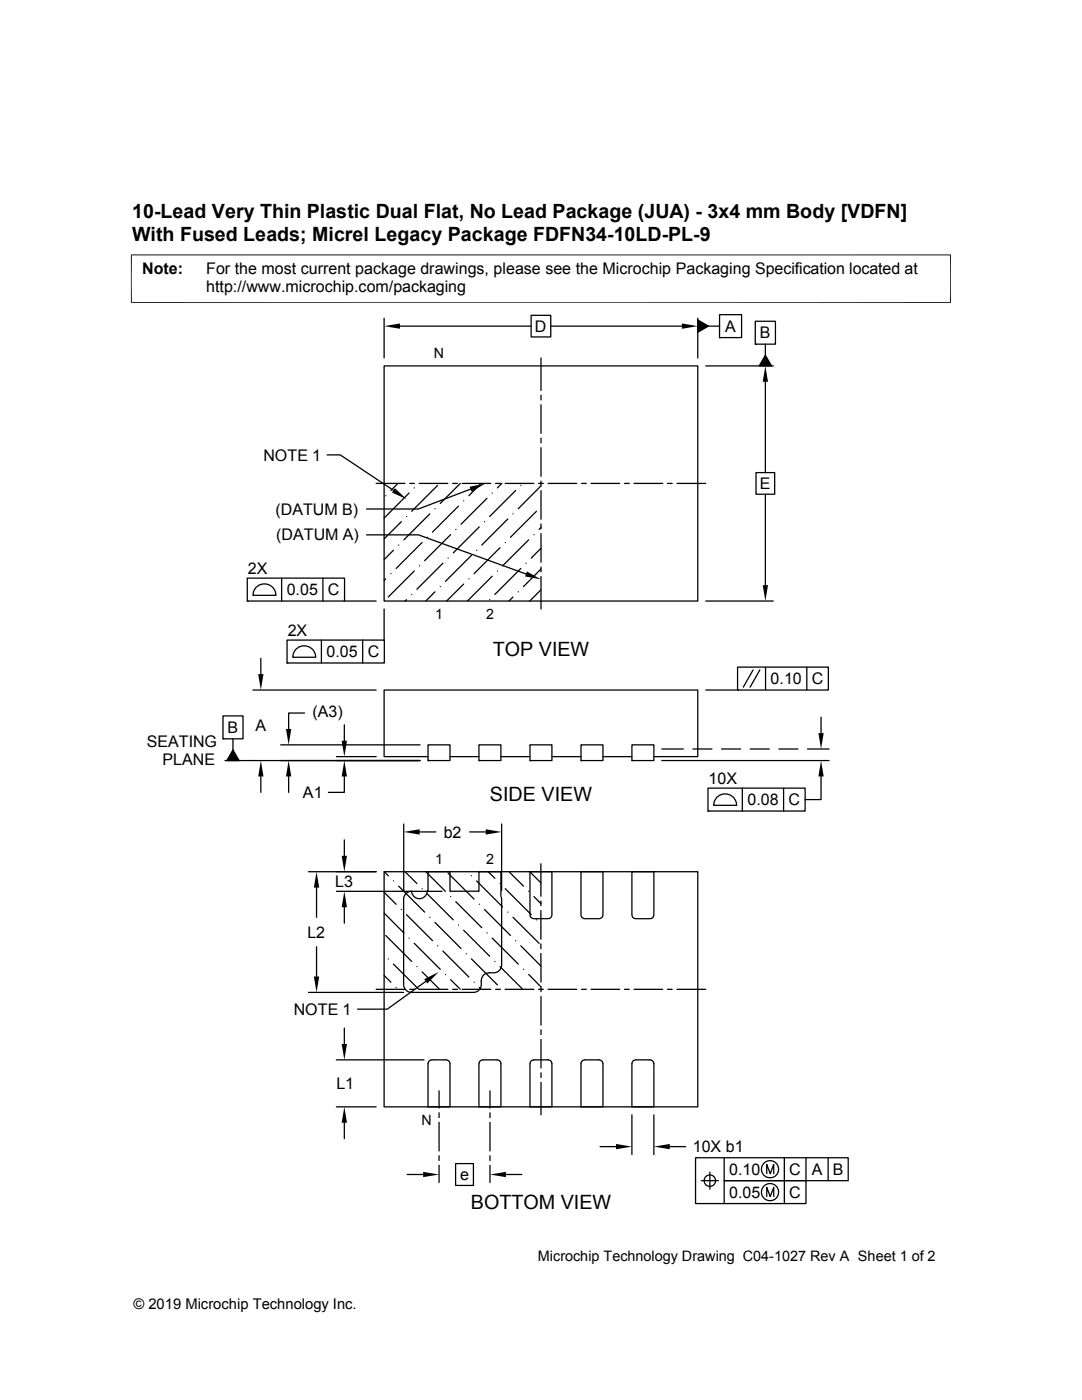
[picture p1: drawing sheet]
<svg xmlns="http://www.w3.org/2000/svg" width="216mm" height="279mm" viewBox="0 0 216 279" stroke-linecap="round" stroke-linejoin="round" font-family="sans-serif">
<g fill="none" stroke="#000" stroke-width=".25">
<path d="M76.6 63.5v7.9M76.6 73h62.6v47h-62.6zM79.8 65.1h26.2M106 62.9h3.9v4.3h-3.9zM107.9 71.4v6.5M107.9 78.9v.9M109.9 65.1h26.2M139.2 63.5v7.9M139.2 63.9l2.2 1.2-2.2 1.2zM140.8 73h13.5M141.4 65.1h2.2M143.6 62.8h4.4v4.6h-4.4z"/>
<path d="M143.6 67.4h.1M150.7 64.1h4v4.6h-4zM150.7 68.7h.1M152.7 76.2v18.1M152.7 70.9l1.2 2.1h-2.4zM152.7 68.7v2.2M65.3 90.8h2.6l10.6 7.1M75.1 96.5h5.7M77 98.9h.1M79.4 96.5l-1.4 1.4M81.6 98.4l-5 5M81.7 96.5h1"/>
<path d="M82.7 97.4h.1M83.7 96.5h5.7M87.3 96.9l-5.2 5.1M90.3 96.5h1M91.8 96.5l-4 4M92.2 96.5h5.7M92.5 100h.1M93.9 97.6l-10.4 4h-10.4M96 96.5l-2.4 2.4M97.2 99.4l-5.2 5.2M98.2 98.4h.1M98.9 96.5h.9"/>
<path d="M100.1 96.5l-.8 .9M100.8 96.5h5.7M102.9 97.9l-5.2 5.2M103.9 96.9h.1M107.5 96.5h.9M107.9 96v1l-4.5 4.5M107.9 80.8v5.7M107.9 87.4v1M107.9 89.3v5.8M107.9 97.9v5.7M109.4 96.5h5.7M116 96.5h1"/>
<path d="M117.9 96.5h5.8M124.6 96.5h1M126.5 96.5h5.7M133.2 96.5h.9M135.1 96.5h5.7M150.9 94.3h3.7v4.3h-3.7zM152.7 98.6v18.2M49.3 115.4h19.4v4.6h-19.4zM49.3 120h.1M51.2 117.1a2.3 2.3 0 0 1 2.5-.4 2.3 2.3 0 0 1 1.4 2.1h-4.6l.3-1.2zM56.2 115.4v4.6M64.4 115.4v4.6"/>
<path d="M68.7 120h6.4M73.1 106.7h10.4l21.5 7.9M77 115.5l-.4 .3M78 114.5h.1M78.5 109.8l-1.9 1.9M79.5 108.8h.1M80.1 104.1l-3.5 3.4M81.1 103.1h.1M81.1 119.7l-.3 .3M82.1 118.6h.1M82.7 114l-5.2 5.1M83.7 112.9h.1"/>
<path d="M84.2 108.3l-5.2 5.2M85.3 107.2h.1M85.8 102.6l-5.2 5.1M86.8 101.5h.1M86.8 118.1l-1.8 1.9M87.8 117.1h.1M88.4 112.4l-5.2 5.2M89.4 111.4h.1M89.9 106.7l-5.2 5.2M91 105.7h.1M91.5 101l-5.2 5.2M92.5 116.6l-3.4 3.4"/>
<path d="M93.6 115.5h.1M94.1 110.8l-5.2 5.2M95.1 109.8h.1M95.6 105.2l-5.2 5.1M96.7 104.1h.1M97.7 119.7h.1M98.2 115l-4.9 5M99.3 114h.1M99.8 109.3l-5.2 5.2M100.8 108.3h.1M101.3 103.6l-5.2 5.2M102.4 102.6h.1"/>
<path d="M102.4 119.1l-.8 .9M103.4 118.1h.1M103.9 113.5l-5.2 5.1M105 112.4h.1M105.5 107.7l-5.2 5.2M106.5 106.7h.1M107 102l-5.1 5.2M107.9 105.3l-.3 .4M107.9 113.6l-3.4 3.5M107.9 109.4l-1.9 2M107.9 117.7l-2.2 2.3M107.9 104.6v.9"/>
<path d="M107.9 106.5v5.7M107.9 113.2v.9M107.9 115.1v6.4M140.8 120h13.5M50.5 137.7h24.6M52 131.4v3.1M57.3 127.7h19.4v4.6h-19.4zM57.3 132.3h.1M59.2 129.5a2.29 2.29 0 0 1 2.4-.4 2.29 2.29 0 0 1 1.4 2.1h-4.6l.3-1.2zM64.1 127.7v4.6M72.4 127.7v4.6M76.6 121.5v6.2"/>
<path d="M140.8 137.7h6.4M147.2 133.1h18.1v4.6h-18.1zM147.2 137.7h.1M150.3 133.7l-2 3.4M151.6 133.7l-1.9 3.4M152.8 133.1v4.6M161 133.1v4.6M44.5 142.9h4v4.5h-4zM44.5 147.4h.1M44.9 151.8h38.9M46.5 147.4v2.3M46.5 149.7l1.2 2.1h-2.4z"/>
<path d="M52 155v3.1M56 148.7h27.8M57.6 155v3.1M60.8 142.3h-3.2v3.2M67.1 151h8M68.7 155v3.1h-3.2M68.7 144.7v3.1M85.4 151h-8.8v-13.3h62.6v13.3h-8.7M85.4 148.7h4.4v3.1h-4.4zM85.4 151.8h.1M89.8 151h5.8M95.6 148.7h4.3v3.1h-4.3z"/>
<path d="M95.6 151.8h.1M99.9 151h5.8M105.7 148.7h4.4v3.1h-4.4zM105.7 151.8h.1M110.1 151h5.8M115.9 148.7h4.4v3.1h-4.4zM115.9 151.8h.1M120.3 151h5.8M126.1 148.7h4.4v3.1h-4.4zM126.1 151.8h.1M132.1 149.5h4.3M132.1 151.8h33.3"/>
<path d="M138.3 149.5h3.8M141.3 157.3h19.4v4.6h-19.4zM143.2 159a2.29 2.29 0 0 1 2.4-.4 2.29 2.29 0 0 1 1.4 2.1h-4.6l.3-1.2zM144 149.5h3.8M148.1 157.3v4.6M149.7 149.5h3.8M155.4 149.5h3.8M156.4 157.3v4.6M161.1 149.5h4.3M163.8 155v4.6h-3.1M163.8 143.1v3.2M61.6 174h13.5"/>
<path d="M63.2 177.1v6M67.1 177.9h21.1M68.7 167.6v3.2M76.6 174h62.6v46.9h-62.6zM76.6 178.1l2.4 2.4M76.7 174l.8 .8M78.5 175.8h.1M79.5 176.8l5.2 5.2M80.6 164.4v13.5M80.8 174l2.4 2.3M80.9 178.5l.5-.5 .7-.1a1.57 1.57 0 0 0 1.6 1.5 1.57 1.57 0 0 0 1.5-1.5h.2v-3.9h4.4v3.9h5.8v-3.9h4.3v4.8l.2 .5v13.3a1.56 1.56 0 0 1-1.6 1.5 1.92 1.92 0 0 0-2.4 1.3l-.1 .3a1.76 1.76 0 0 1-1.5 2.4h-12.4a1.56 1.56 0 0 1-1.6-1.6v-17.1zM83.7 166h3.3"/>
<path d="M84.2 177.4h.1M85 174l3.9 3.9M85.3 178.4l5.1 5.2M89.4 174.2l5.2 5.2M89.9 178.9h.1M91 180l5.1 5.1M93.7 166h3.2M94.1 174.8h.1M95.1 175.8l5.2 5.2M97.4 174l1.3 1.3M99.8 176.3h.1M100.1 164.4v13.3"/>
<path d="M100.8 177.4l5.2 5.1M101.6 174l2.9 2.8M105.5 177.9h.1M105.7 174l2.2 2.2M105.7 174h4.4v8.6a.77 .77 0 0 1-.8 .7h-2.8a.77 .77 0 0 1-.8-.7zM106.5 178.9l1.4 1.4M107.9 172.4v6.5M107.9 179.8v1M115.9 174h4.4v8.6a.77 .77 0 0 1-.8 .7h-3a.77 .77 0 0 1-.6-.7zM126.1 174h4.4v8.6a.77 .77 0 0 1-.8 .7h-2.8a.77 .77 0 0 1-.8-.7zM141.3 161.9h.1M61.6 198.1h18.9"/>
<path d="M63.2 188.9v6M68.7 181.1v3.1M75.1 197.4h5.7M76.6 182.2l4 4M76.6 194.7l1.4 1.3M77 186.7l5.1 5.2M77.5 191.4h.1M78.5 192.4l5 5M79 197.1h.1M80.1 181.5h.1M81.1 182.5l5.2 5.2M81.6 187.2h.1"/>
<path d="M81.7 197.4h1M82.7 188.3l5.1 5.1M83.2 192.9h.1M83.7 197.4h5.7M84.2 194l3.5 3.4M85 195.9l-7.7 5.5h-5.9M85.8 183.1h.1M86.8 184.1l5.2 5.2M87.3 188.8h.1M88.4 189.8l5.2 5.2M88.9 194.5h.1M89.9 195.5l1.9 1.9"/>
<path d="M90.3 197.4h1M91.5 184.6h.1M92.2 197.4h5.7M92.5 185.7l5.2 5.1M93 190.3h.1M94.1 191.4l5.2 5.2M94.6 196h.1M95.6 180.5h.1M95.6 197.1l.4 .3M96.7 181.5l5.2 5.2M97.2 186.2h.1M98.2 187.2l5.2 5.2"/>
<path d="M98.7 191.9h.1M98.9 197.4h.9M99.8 192.9l4.5 4.5M100.8 197.4h5.7M101.3 182h.1M102.4 183.1l5.2 5.2M102.9 187.7h.1M103.9 188.8l4 4M104.5 193.4h.1M105.5 194.5l2.4 2.4v1M107 183.6h.1M107.5 197.4h.9"/>
<path d="M107.9 190.3v5.7M107.9 181.7v5.7M107.9 188.4v.9M107.9 198.9v5.7M109.4 197.4h5.7M116 197.4h1M117.9 197.4h5.8M124.6 197.4h1M126.5 197.4h5.7M133.2 197.4h.9M135.1 197.4h5.7M67.1 211.5h17.5"/>
<path d="M68.7 205.2v3.1M85.7 211.7l.5-.2h2.8a.77 .77 0 0 1 .8 .8v8.6h-4.4v-8.6zM87.6 217.7v3.4M95.7 211.8l.7-.3 3 .1a.77 .77 0 0 1 .5 .7v8.6h-4.3v-8.6zM97.8 217.7v3.4M106.1 211.7l.4-.2h2.8a.77 .77 0 0 1 .8 .8v8.6h-4.4v-8.6zM107.9 205.5v1M107.9 207.4v5.7M107.9 214.1v1M107.9 216v6.5M116.2 211.7l.5-.2 3.1 .1a.75 .75 0 0 1 .5 .7v8.6h-4.4v-8.6zM126.4 211.7l.5-.2h2.8a.77 .77 0 0 1 .8 .8v8.6h-4.4v-8.6z"/>
<path d="M67.1 220.9h8M68.7 224.1v3.1M81.3 234.4h3.1M87.6 222.1v.9M87.6 224v5.7M87.6 230.7v.9M87.6 232.6v3.4M90.9 232.2h3.6v4.4h-3.6zM97.8 222.1v.9M97.8 224v5.7M97.8 230.7v.9M97.8 232.6v3.4"/>
<path d="M100.9 234.4h3.2M119.7 228.8h3.2M126.1 222.5v7.9M130.5 222.5v7.9M133.6 228.8h3.2M139.9 235.6h3.5M141.6 233.9v3.4M144.5 231.1v4.5h16.3v4.6h-22v-9.1h30.4v4.5h-24.7v4.6M153 234.2v-1.8l.7 1.8 .7-1.8v1.8M153 238.8v-1.8l.7 1.8 .7-1.8v1.8M156.5 231.1v9.1M160.8 231.1v4.5"/>
<path d="M165.2 231.1v4.5"/>
<circle cx="141.6" cy="235.6" r="1.15"/>
<circle cx="153.7" cy="233.3" r="1.71"/>
<circle cx="153.7" cy="237.9" r="1.71"/>
</g>
<g fill="#000">
<path d="M76.6 65.1l3.2-.5v1zM136.1 64.6l3.1 .5-3.1 .5zM139.2 63.9l2.2 1.2-2.2 1.2zM152.7 73l.5 3.2h-1zM152.7 70.9l1.2 2.1h-2.4zM78.8 97.4l2.4 2.2-3-1.3zM93.7 97.1l3.2-.6-2.8 1.6zM105.1 114l2.8 1.6-3.1-.6zM152.2 116.8h1l-.5 3.2zM51.5 134.5h1.1l-.6 3.2zM46.5 149.7l1.2 2.1h-2.4zM52 151.8l.6 3.2h-1.1z"/>
<path d="M57.6 151.8l.5 3.2h-1zM57.1 145.5h1l-.5 3.2zM68.2 147.8h1l-.5 3.2zM68.7 151.8l.5 3.2h-1zM163.3 146.3h1.1l-.6 3.2zM163.8 151.8l.6 3.2h-1.1zM63.2 174l.5 3.1h-1.1zM68.2 170.8h1l-.5 3.2zM80.6 166l3.1-.5v1.1zM96.9 165.5l3.2 .5-3.2 .6zM62.6 194.9h1.1l-.5 3.2zM68.7 177.9l.5 3.2h-1z"/>
<path d="M84.6 195.4l2.9-1.4-2.2 2.3zM68.2 208.3h1l-.5 3.2zM68.7 220.9l.5 3.2h-1zM84.4 233.9l3.2 .5-3.2 .5zM97.8 234.4l3.1-.5v1zM122.9 228.3l3.2 .5-3.2 .6zM130.5 228.8l3.1-.5v1.1z"/>
</g>
<path d="M26.1 50.9h163.7M26.2 50.8v9.7M189.7 50.8v9.7M26.1 60.4h163.7" fill="none" stroke="#000" stroke-width=".2"/>
<g font-size="3.9">
<text x="26.4" y="43.5">10-Lead Very Thin Plastic Dual Flat, No Lead Package (JUA) - 3x4 mm Body [VDFN]</text>
<text x="26.4" y="48">With Fused Leads; Micrel Legacy Package FDFN34-10LD-PL-9</text>
<text x="98.3" y="130.9">TOP VIEW</text>
<text x="97.8" y="159.9">SIDE VIEW</text>
<text x="93.9" y="241.4">BOTTOM VIEW</text>
</g>
<g font-size="3.2">
<text x="28.4" y="54.6">Note:</text>
<text x="41.1" y="58.3">http://www.microchip.com/packaging</text>
<text x="41.1" y="54.6">For the most current package drawings, please see the Microchip Packaging Specification located at</text>
<text x="106.7" y="66.2">D</text>
<text x="144.7" y="66.2">A</text>
<text x="151.6" y="67.5">B</text>
<text x="52.6" y="91.9">NOTE 1</text>
<text x="151.6" y="97.6">E</text>
<text x="55" y="102.7">(DATUM B)</text>
<text x="55.1" y="107.8">(DATUM A)</text>
<text x="49.5" y="114.6">2X</text>
<text x="57.2" y="118.8">0.05</text>
<text x="65.4" y="118.8">C</text>
<text x="57.4" y="127">2X</text>
<text x="65.2" y="131.1">0.05</text>
<text x="73.4" y="131.2">C</text>
<text x="153.8" y="136.5">0.10</text>
<text x="162" y="136.6">C</text>
<text x="62.4" y="143.1">(A3)</text>
<text x="29.3" y="149.1">SEATING</text>
<text x="45.4" y="146.3">B</text>
<text x="51" y="145.9">A</text>
<text x="32.4" y="152.7">PLANE</text>
<text x="60.5" y="159.3">A1</text>
<text x="141.4" y="156.5">10X</text>
<text x="149.1" y="160.7">0.08</text>
<text x="157.3" y="160.7">C</text>
<text x="88.5" y="167.2">b2</text>
<text x="66.9" y="177.1">L3</text>
<text x="61.3" y="187.2">L2</text>
<text x="58.6" y="202.6">NOTE 1</text>
<text x="67.1" y="217.4">L1</text>
<text x="138.2" y="230">10X b1</text>
<text x="91.8" y="235.5">e</text>
<text x="145.5" y="234.5">0.10</text>
<text x="145.5" y="239.1">0.05</text>
<text x="157.5" y="234.5">C</text>
<text x="157.5" y="239.1">C</text>
<text x="162" y="234.5">A</text>
<text x="166.2" y="234.5">B</text>
</g>
<g font-size="2.9">
<text x="107.3" y="251.7">Microchip Technology Drawing C04-1027 Rev A Sheet 1 of 2</text>
<text x="26.6" y="261.3">© 2019 Microchip Technology Inc.</text>
</g>
<g font-size="2.8">
<text x="86.6" y="71.4">N</text>
<text x="86.8" y="123.6">1</text>
<text x="97" y="123.6">2</text>
<text x="86.8" y="172.4">1</text>
<text x="97" y="172.4">2</text>
<text x="84.1" y="224.5">N</text>
</g>
</svg>
